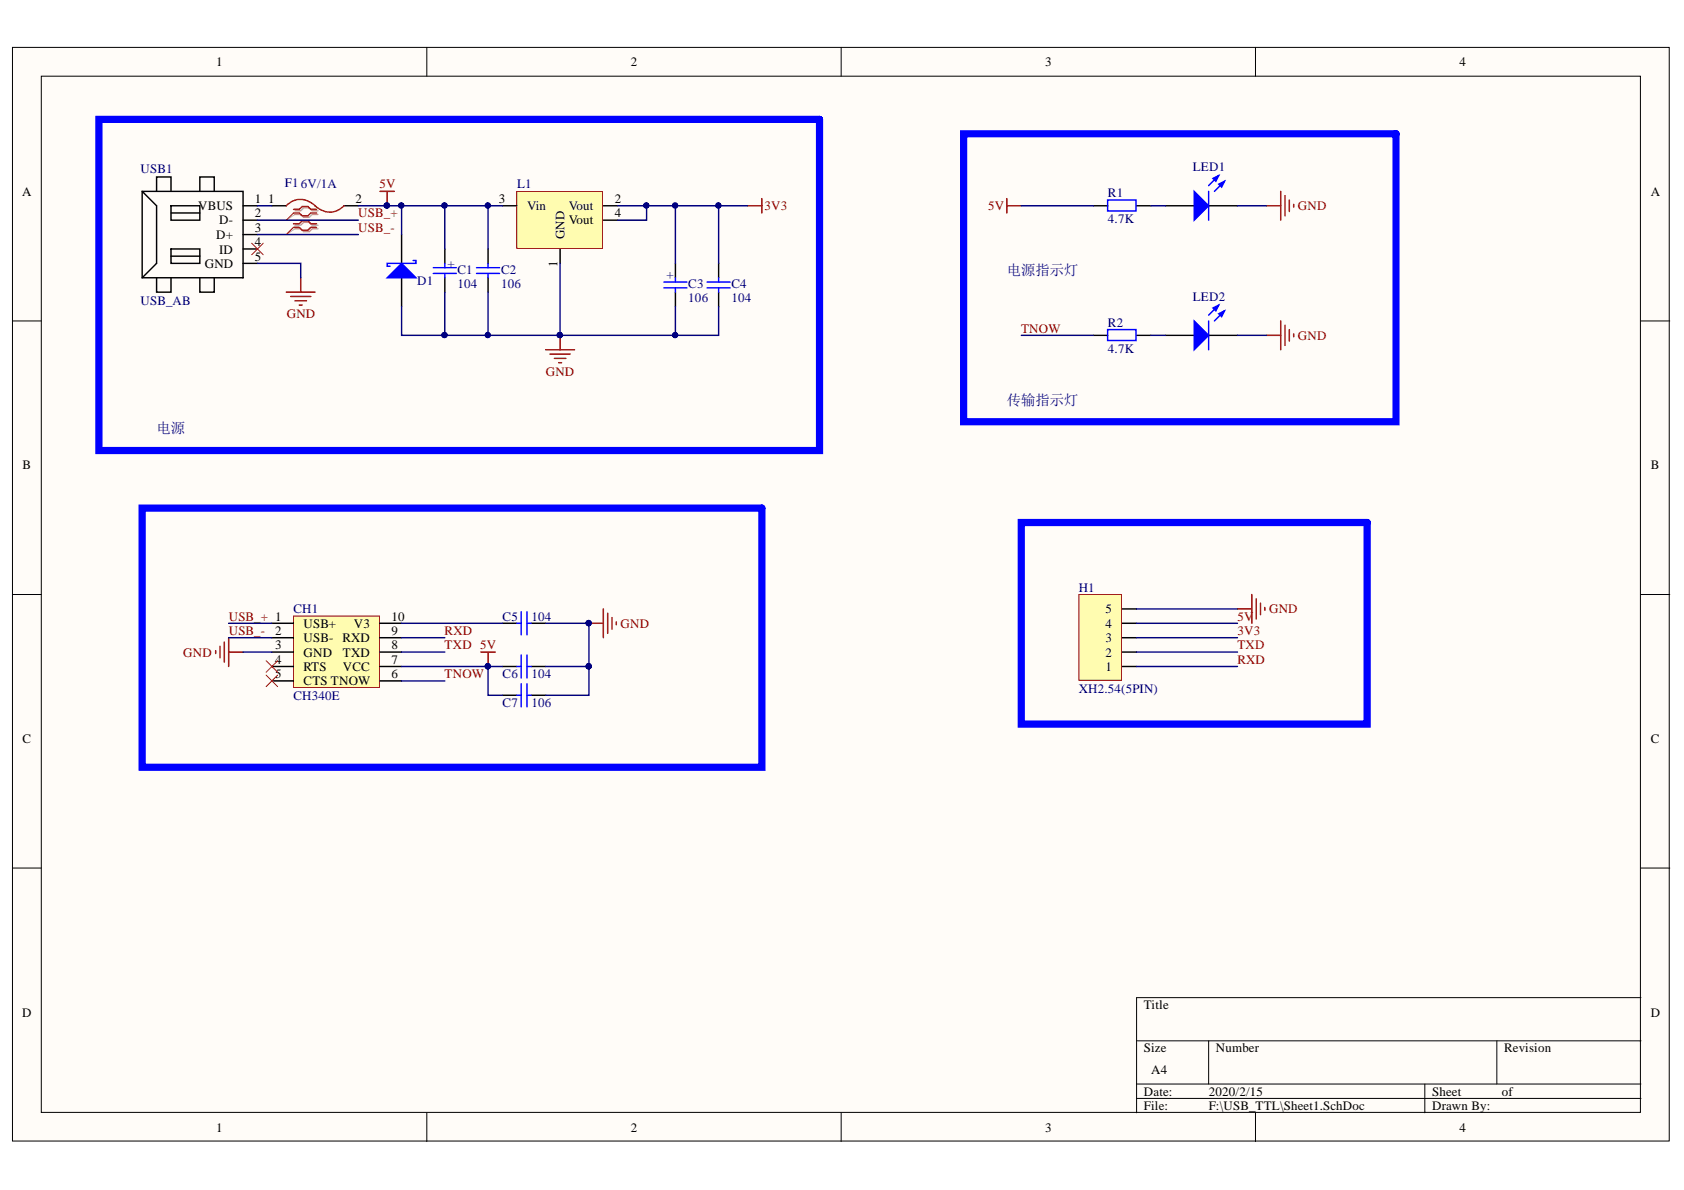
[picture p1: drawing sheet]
# Altium project USB_TTL.PrjPcb
1 sheet, 18 parts. Net scope: global (net labels, ports and power ports of the same name join across sheets).
Board file: PCB1.PcbDoc

## Sheet Sheet1.SchDoc
size A4

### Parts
C1  104  [C_SOP_0603]
C2  106  [C_SOP_1206]
C3  106  [C_SOP_1206]
C4  104  [C_SOP_0603]
C5  104  [C_SOP_0603]
C6  104  [C_SOP_0603]
C7  106  [C_SOP_0603]
CH1  CH340E  [MSOP_10]
D1  DIODE  [LC-SMA(DO-214AC)_S5]  (value not drawn)
F1  6V/1A  [Fuse_0805]
H1  XH2.54(5PIN)  [Header 2.54X5]
L1  LDO-3.3-AMS1117  [SOT223_3]  (value not drawn)
LED1  LED  [LED_0603_R]  (value not drawn)
LED2  LED  [LED_0603_R]  (value not drawn)
R  10K  [R_SMD_0603]
R1  4.7K  [R_SMD_0603]
R2  4.7K  [R_SMD_0603]
USB1  USB_AB  [USB_MINI_SMD]

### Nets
3V3: C3.1 C4.1 H1.3 L1.2(Vout) L1.4(Vout)
5V: C6.1 C7.1 CH1.7(VCC) F1.1(OUT) H1.4 R.1 R1.1 USB1.1(VBUS)
GND: C1.1 C2.1 C3.2 C4.2 C5.2 C6.2 C7.2 CH1.3(GND) D1.2(A) H1.5 L1.1(GND) LED1.2(K) LED2.2(K) USB1.5(GND)
RXD: CH1.9(RXD) H1.1
TNOW: CH1.6(TNOW) R2.1
TXD: CH1.8(TXD) H1.2
USB_+: CH1.1(USB+) R.2 USB1.3(D+)
USB_-: CH1.2(USB-) USB1.2(D-)
NetC1_2: C1.2 C2.2 D1.1(K) F1.2(OUT) L1.3(Vin)
NetC5_1: C5.1 CH1.10(V3)
NetLED1_1: LED1.1(A) R1.2
NetLED2_1: LED2.1(A) R2.2

Not connected (* = marked no-connect by the designer): CH1 4(RTS)* 5(CTS)*; USB1 4(ID)*

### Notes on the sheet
- (near C2) +
- (near C3) +
- 电源指示灯
- 电源
- 传输指示灯
